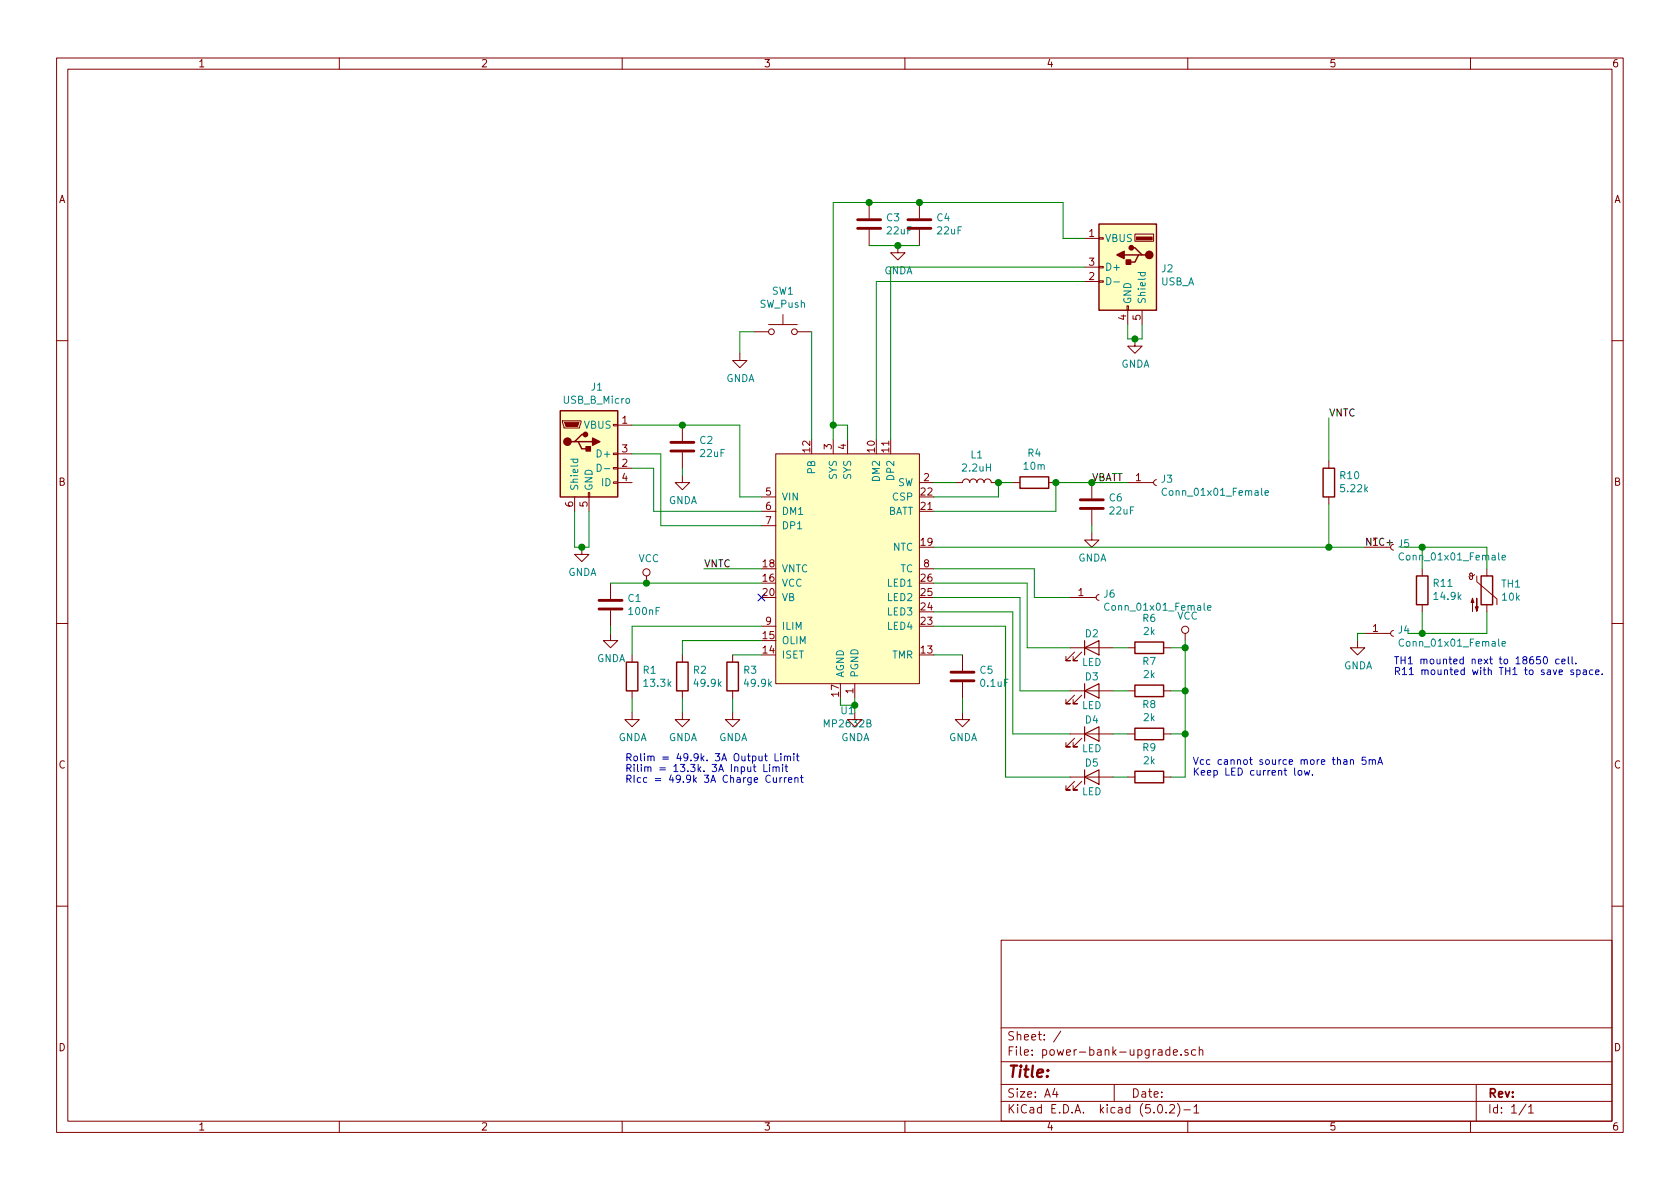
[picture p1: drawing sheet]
EESchema Schematic File Version 4
LIBS:power-bank-upgrade-cache
EELAYER 26 0
EELAYER END
$Descr A4 11693 8268
encoding utf-8
Sheet 1 1
Title ""
Date ""
Rev ""
Comp ""
Comment1 ""
Comment2 ""
Comment3 ""
Comment4 ""
$EndDescr
$Comp
L power-bank:MP2632B U1
U 1 1
P 5900 3950
F 0 "U1" H 5900 2964 50  0000 C CNN
F 1 "MP2632B" H 5900 2873 50  0000 C CNN
F 2 "power-bank:MPS_QFN_26_4x4mm_P0.4mm" H 5750 4000 50  0001 C CNN
F 3 "" H 5750 4000 50  0001 C CNN
	1    5900 3950
	1    0    0    -1  
$EndComp
$Comp
L power:GNDA #PWR01
U 1 1
P 5950 4950
F 0 "#PWR01" H 5950 4700 50  0001 C CNN
F 1 "GNDA" H 5955 4777 50  0000 C CNN
F 2 "" H 5950 4950 50  0001 C CNN
F 3 "" H 5950 4950 50  0001 C CNN
	1    5950 4950
	1    0    0    -1  
$EndComp
Wire Wire Line
	5950 4850 5950 4900
Wire Wire Line
	5850 4850 5850 4900
Wire Wire Line
	5850 4900 5950 4900
Connection ~ 5950 4900
Wire Wire Line
	5950 4900 5950 4950
$Comp
L Device:R R3
U 1 1
P 5100 4700
F 0 "R3" H 5170 4746 50  0000 L CNN
F 1 "49.9k" H 5170 4655 50  0000 L CNN
F 2 "Resistor_SMD:R_0805_2012Metric" V 5030 4700 50  0001 C CNN
F 3 "~" H 5100 4700 50  0001 C CNN
	1    5100 4700
	1    0    0    -1  
$EndComp
$Comp
L Device:R R2
U 1 1
P 4750 4700
F 0 "R2" H 4820 4746 50  0000 L CNN
F 1 "49.9k" H 4820 4655 50  0000 L CNN
F 2 "Resistor_SMD:R_0805_2012Metric" V 4680 4700 50  0001 C CNN
F 3 "~" H 4750 4700 50  0001 C CNN
	1    4750 4700
	1    0    0    -1  
$EndComp
$Comp
L Device:R R1
U 1 1
P 4400 4700
F 0 "R1" H 4470 4746 50  0000 L CNN
F 1 "13.3k" H 4470 4655 50  0000 L CNN
F 2 "Resistor_SMD:R_0805_2012Metric" V 4330 4700 50  0001 C CNN
F 3 "~" H 4400 4700 50  0001 C CNN
	1    4400 4700
	1    0    0    -1  
$EndComp
Wire Wire Line
	5300 4550 5100 4550
Wire Wire Line
	5300 4450 4750 4450
Wire Wire Line
	4750 4450 4750 4550
Wire Wire Line
	5300 4350 4400 4350
Wire Wire Line
	4400 4350 4400 4550
$Comp
L power:GNDA #PWR0101
U 1 1
P 5100 4950
F 0 "#PWR0101" H 5100 4700 50  0001 C CNN
F 1 "GNDA" H 5105 4777 50  0000 C CNN
F 2 "" H 5100 4950 50  0001 C CNN
F 3 "" H 5100 4950 50  0001 C CNN
	1    5100 4950
	1    0    0    -1  
$EndComp
$Comp
L power:GNDA #PWR0102
U 1 1
P 4750 4950
F 0 "#PWR0102" H 4750 4700 50  0001 C CNN
F 1 "GNDA" H 4755 4777 50  0000 C CNN
F 2 "" H 4750 4950 50  0001 C CNN
F 3 "" H 4750 4950 50  0001 C CNN
	1    4750 4950
	1    0    0    -1  
$EndComp
$Comp
L power:GNDA #PWR0103
U 1 1
P 4400 4950
F 0 "#PWR0103" H 4400 4700 50  0001 C CNN
F 1 "GNDA" H 4405 4777 50  0000 C CNN
F 2 "" H 4400 4950 50  0001 C CNN
F 3 "" H 4400 4950 50  0001 C CNN
	1    4400 4950
	1    0    0    -1  
$EndComp
Wire Wire Line
	4400 4850 4400 4950
Wire Wire Line
	4750 4950 4750 4850
Wire Wire Line
	5100 4850 5100 4950
$Comp
L Device:C C5
U 1 1
P 6700 4700
F 0 "C5" H 6815 4746 50  0000 L CNN
F 1 "0.1uF" H 6815 4655 50  0000 L CNN
F 2 "Capacitor_SMD:C_0805_2012Metric" H 6738 4550 50  0001 C CNN
F 3 "~" H 6700 4700 50  0001 C CNN
	1    6700 4700
	1    0    0    -1  
$EndComp
$Comp
L Device:C C1
U 1 1
P 4250 4200
F 0 "C1" H 4365 4246 50  0000 L CNN
F 1 "100nF" H 4365 4155 50  0000 L CNN
F 2 "Capacitor_SMD:C_0805_2012Metric" H 4288 4050 50  0001 C CNN
F 3 "~" H 4250 4200 50  0001 C CNN
	1    4250 4200
	1    0    0    -1  
$EndComp
$Comp
L Connector:USB_B_Micro J1
U 1 1
P 4100 3150
F 0 "J1" H 4155 3617 50  0000 C CNN
F 1 "USB_B_Micro" H 4155 3526 50  0000 C CNN
F 2 "Connector_USB:USB_Micro-B_Molex-105017-0001" H 4250 3100 50  0001 C CNN
F 3 "~" H 4250 3100 50  0001 C CNN
	1    4100 3150
	1    0    0    -1  
$EndComp
$Comp
L Device:C C2
U 1 1
P 4750 3100
F 0 "C2" H 4865 3146 50  0000 L CNN
F 1 "22uF" H 4865 3055 50  0000 L CNN
F 2 "Capacitor_SMD:C_0805_2012Metric" H 4788 2950 50  0001 C CNN
F 3 "~" H 4750 3100 50  0001 C CNN
	1    4750 3100
	1    0    0    -1  
$EndComp
Wire Wire Line
	5300 3450 5150 3450
Wire Wire Line
	5150 3450 5150 2950
Wire Wire Line
	5150 2950 4750 2950
Wire Wire Line
	4400 2950 4750 2950
Connection ~ 4750 2950
Wire Wire Line
	4400 3250 4550 3250
Wire Wire Line
	4550 3250 4550 3550
Wire Wire Line
	4550 3550 5300 3550
Wire Wire Line
	4400 3150 4600 3150
Wire Wire Line
	4600 3150 4600 3650
Wire Wire Line
	4600 3650 5300 3650
$Comp
L power:GNDA #PWR0104
U 1 1
P 4050 3800
F 0 "#PWR0104" H 4050 3550 50  0001 C CNN
F 1 "GNDA" H 4055 3627 50  0000 C CNN
F 2 "" H 4050 3800 50  0001 C CNN
F 3 "" H 4050 3800 50  0001 C CNN
	1    4050 3800
	1    0    0    -1  
$EndComp
Wire Wire Line
	4000 3550 4000 3800
Wire Wire Line
	4000 3800 4050 3800
Wire Wire Line
	4100 3550 4100 3800
Wire Wire Line
	4100 3800 4050 3800
Connection ~ 4050 3800
$Comp
L power:GNDA #PWR0105
U 1 1
P 4750 3300
F 0 "#PWR0105" H 4750 3050 50  0001 C CNN
F 1 "GNDA" H 4755 3127 50  0000 C CNN
F 2 "" H 4750 3300 50  0001 C CNN
F 3 "" H 4750 3300 50  0001 C CNN
	1    4750 3300
	1    0    0    -1  
$EndComp
Wire Wire Line
	4750 3300 4750 3250
Wire Wire Line
	4250 4050 4500 4050
$Comp
L power:GNDA #PWR0106
U 1 1
P 4250 4400
F 0 "#PWR0106" H 4250 4150 50  0001 C CNN
F 1 "GNDA" H 4255 4227 50  0000 C CNN
F 2 "" H 4250 4400 50  0001 C CNN
F 3 "" H 4250 4400 50  0001 C CNN
	1    4250 4400
	1    0    0    -1  
$EndComp
Wire Wire Line
	4250 4350 4250 4400
Wire Wire Line
	6500 4550 6700 4550
$Comp
L power:GNDA #PWR0107
U 1 1
P 6700 4950
F 0 "#PWR0107" H 6700 4700 50  0001 C CNN
F 1 "GNDA" H 6705 4777 50  0000 C CNN
F 2 "" H 6700 4950 50  0001 C CNN
F 3 "" H 6700 4950 50  0001 C CNN
	1    6700 4950
	1    0    0    -1  
$EndComp
Wire Wire Line
	6700 4850 6700 4950
$Comp
L Device:L L1
U 1 1
P 6800 3350
F 0 "L1" V 6990 3350 50  0000 C CNN
F 1 "2.2uH" V 6899 3350 50  0000 C CNN
F 2 "Inductor_SMD:L_Wuerth_MAPI-4020" H 6800 3350 50  0001 C CNN
F 3 "~" H 6800 3350 50  0001 C CNN
	1    6800 3350
	0    -1   -1   0   
$EndComp
Wire Wire Line
	6500 3350 6650 3350
Wire Wire Line
	6500 3450 6950 3450
Wire Wire Line
	6950 3450 6950 3350
$Comp
L Device:R R4
U 1 1
P 7200 3350
F 0 "R4" V 6993 3350 50  0000 C CNN
F 1 "10m" V 7084 3350 50  0000 C CNN
F 2 "Resistor_SMD:R_0805_2012Metric" V 7130 3350 50  0001 C CNN
F 3 "~" H 7200 3350 50  0001 C CNN
	1    7200 3350
	0    1    1    0   
$EndComp
Wire Wire Line
	7050 3350 6950 3350
Connection ~ 6950 3350
Wire Wire Line
	7350 3350 7350 3550
Wire Wire Line
	7350 3550 6500 3550
$Comp
L Device:C C6
U 1 1
P 7600 3500
F 0 "C6" H 7715 3546 50  0000 L CNN
F 1 "22uF" H 7715 3455 50  0000 L CNN
F 2 "Capacitor_SMD:C_0805_2012Metric" H 7638 3350 50  0001 C CNN
F 3 "~" H 7600 3500 50  0001 C CNN
	1    7600 3500
	1    0    0    -1  
$EndComp
Wire Wire Line
	7350 3350 7600 3350
Connection ~ 7350 3350
$Comp
L power:GNDA #PWR0108
U 1 1
P 7600 3700
F 0 "#PWR0108" H 7600 3450 50  0001 C CNN
F 1 "GNDA" H 7605 3527 50  0000 C CNN
F 2 "" H 7600 3700 50  0001 C CNN
F 3 "" H 7600 3700 50  0001 C CNN
	1    7600 3700
	1    0    0    -1  
$EndComp
Wire Wire Line
	7600 3650 7600 3700
$Comp
L Connector:USB_A J2
U 1 1
P 7850 1850
F 0 "J2" H 7620 1841 50  0000 R CNN
F 1 "USB_A" H 7620 1750 50  0000 R CNN
F 2 "power-bank:USB_A_Samtec_USB-A-S-F-B-SM2.kicad_mod" H 8000 1800 50  0001 C CNN
F 3 " ~" H 8000 1800 50  0001 C CNN
	1    7850 1850
	-1   0    0    -1  
$EndComp
$Comp
L power:GNDA #PWR0109
U 1 1
P 7900 2350
F 0 "#PWR0109" H 7900 2100 50  0001 C CNN
F 1 "GNDA" H 7905 2177 50  0000 C CNN
F 2 "" H 7900 2350 50  0001 C CNN
F 3 "" H 7900 2350 50  0001 C CNN
	1    7900 2350
	1    0    0    -1  
$EndComp
Wire Wire Line
	7850 2250 7850 2350
Wire Wire Line
	7850 2350 7900 2350
Wire Wire Line
	7950 2250 7950 2350
Wire Wire Line
	7950 2350 7900 2350
Connection ~ 7900 2350
$Comp
L Device:C C3
U 1 1
P 6050 1550
F 0 "C3" H 6165 1596 50  0000 L CNN
F 1 "22uF" H 6165 1505 50  0000 L CNN
F 2 "Capacitor_SMD:C_0805_2012Metric" H 6088 1400 50  0001 C CNN
F 3 "~" H 6050 1550 50  0001 C CNN
	1    6050 1550
	1    0    0    -1  
$EndComp
$Comp
L Device:C C4
U 1 1
P 6400 1550
F 0 "C4" H 6515 1596 50  0000 L CNN
F 1 "22uF" H 6515 1505 50  0000 L CNN
F 2 "Capacitor_SMD:C_0805_2012Metric" H 6438 1400 50  0001 C CNN
F 3 "~" H 6400 1550 50  0001 C CNN
	1    6400 1550
	1    0    0    -1  
$EndComp
Wire Wire Line
	7550 1650 7400 1650
Wire Wire Line
	7400 1650 7400 1400
Wire Wire Line
	7400 1400 6400 1400
Wire Wire Line
	6050 1400 6400 1400
Connection ~ 6400 1400
Wire Wire Line
	5800 3050 5800 2950
Wire Wire Line
	5800 1400 6050 1400
Connection ~ 6050 1400
$Comp
L power:GNDA #PWR0110
U 1 1
P 6250 1700
F 0 "#PWR0110" H 6250 1450 50  0001 C CNN
F 1 "GNDA" H 6255 1527 50  0000 C CNN
F 2 "" H 6250 1700 50  0001 C CNN
F 3 "" H 6250 1700 50  0001 C CNN
	1    6250 1700
	1    0    0    -1  
$EndComp
Wire Wire Line
	6400 1700 6250 1700
Wire Wire Line
	6050 1700 6250 1700
Connection ~ 6250 1700
$Comp
L Switch:SW_Push SW1
U 1 1
P 5450 2300
F 0 "SW1" H 5450 2585 50  0000 C CNN
F 1 "SW_Push" H 5450 2494 50  0000 C CNN
F 2 "Button_Switch_SMD:Panasonic_EVQPUJ_EVQPUA" H 5450 2500 50  0001 C CNN
F 3 "" H 5450 2500 50  0001 C CNN
	1    5450 2300
	1    0    0    -1  
$EndComp
$Comp
L power:GNDA #PWR0111
U 1 1
P 5150 2450
F 0 "#PWR0111" H 5150 2200 50  0001 C CNN
F 1 "GNDA" H 5155 2277 50  0000 C CNN
F 2 "" H 5150 2450 50  0001 C CNN
F 3 "" H 5150 2450 50  0001 C CNN
	1    5150 2450
	1    0    0    -1  
$EndComp
Wire Wire Line
	5150 2300 5150 2450
Wire Wire Line
	5250 2300 5150 2300
Wire Wire Line
	5650 2300 5650 3050
$Comp
L Device:LED D5
U 1 1
P 7600 5400
F 0 "D5" H 7600 5500 50  0000 C CNN
F 1 "LED" H 7600 5300 50  0000 C CNN
F 2 "power-bank:APA2107" H 7600 5400 50  0001 C CNN
F 3 "~" H 7600 5400 50  0001 C CNN
	1    7600 5400
	1    0    0    -1  
$EndComp
$Comp
L Device:LED D4
U 1 1
P 7600 5100
F 0 "D4" H 7600 5200 50  0000 C CNN
F 1 "LED" H 7600 5000 50  0000 C CNN
F 2 "power-bank:APA2107" H 7600 5100 50  0001 C CNN
F 3 "~" H 7600 5100 50  0001 C CNN
	1    7600 5100
	1    0    0    -1  
$EndComp
$Comp
L Device:LED D3
U 1 1
P 7600 4800
F 0 "D3" H 7600 4900 50  0000 C CNN
F 1 "LED" H 7600 4700 50  0000 C CNN
F 2 "power-bank:APA2107" H 7600 4800 50  0001 C CNN
F 3 "~" H 7600 4800 50  0001 C CNN
	1    7600 4800
	1    0    0    -1  
$EndComp
$Comp
L Device:LED D2
U 1 1
P 7600 4500
F 0 "D2" H 7600 4600 50  0000 C CNN
F 1 "LED" H 7600 4400 50  0000 C CNN
F 2 "power-bank:APA2107" H 7600 4500 50  0001 C CNN
F 3 "~" H 7600 4500 50  0001 C CNN
	1    7600 4500
	1    0    0    -1  
$EndComp
Wire Wire Line
	7450 5400 7000 5400
Wire Wire Line
	7000 5400 7000 4350
Wire Wire Line
	7000 4350 6500 4350
Wire Wire Line
	7450 5100 7050 5100
Wire Wire Line
	7050 5100 7050 4250
Wire Wire Line
	7050 4250 6500 4250
Wire Wire Line
	7450 4800 7100 4800
Wire Wire Line
	7100 4800 7100 4150
Wire Wire Line
	7100 4150 6500 4150
Wire Wire Line
	7450 4500 7150 4500
Wire Wire Line
	7150 4500 7150 4050
Wire Wire Line
	7150 4050 6500 4050
$Comp
L Device:R R6
U 1 1
P 8000 4500
F 0 "R6" V 7793 4500 50  0000 C CNN
F 1 "2k" V 7884 4500 50  0000 C CNN
F 2 "Resistor_SMD:R_0805_2012Metric" V 7930 4500 50  0001 C CNN
F 3 "~" H 8000 4500 50  0001 C CNN
	1    8000 4500
	0    1    1    0   
$EndComp
$Comp
L Device:R R7
U 1 1
P 8000 4800
F 0 "R7" V 7793 4800 50  0000 C CNN
F 1 "2k" V 7884 4800 50  0000 C CNN
F 2 "Resistor_SMD:R_0805_2012Metric" V 7930 4800 50  0001 C CNN
F 3 "~" H 8000 4800 50  0001 C CNN
	1    8000 4800
	0    1    1    0   
$EndComp
$Comp
L Device:R R8
U 1 1
P 8000 5100
F 0 "R8" V 7793 5100 50  0000 C CNN
F 1 "2k" V 7884 5100 50  0000 C CNN
F 2 "Resistor_SMD:R_0805_2012Metric" V 7930 5100 50  0001 C CNN
F 3 "~" H 8000 5100 50  0001 C CNN
	1    8000 5100
	0    1    1    0   
$EndComp
$Comp
L Device:R R9
U 1 1
P 8000 5400
F 0 "R9" V 7793 5400 50  0000 C CNN
F 1 "2k" V 7884 5400 50  0000 C CNN
F 2 "Resistor_SMD:R_0805_2012Metric" V 7930 5400 50  0001 C CNN
F 3 "~" H 8000 5400 50  0001 C CNN
	1    8000 5400
	0    1    1    0   
$EndComp
Wire Wire Line
	7850 4500 7750 4500
Wire Wire Line
	7850 4800 7750 4800
Wire Wire Line
	7850 5100 7750 5100
Wire Wire Line
	7850 5400 7750 5400
$Comp
L power:VCC #PWR0112
U 1 1
P 4500 4050
F 0 "#PWR0112" H 4500 3900 50  0001 C CNN
F 1 "VCC" H 4517 4223 50  0000 C CNN
F 2 "" H 4500 4050 50  0001 C CNN
F 3 "" H 4500 4050 50  0001 C CNN
	1    4500 4050
	1    0    0    -1  
$EndComp
Connection ~ 4500 4050
$Comp
L power:VCC #PWR0113
U 1 1
P 8250 4450
F 0 "#PWR0113" H 8250 4300 50  0001 C CNN
F 1 "VCC" H 8267 4623 50  0000 C CNN
F 2 "" H 8250 4450 50  0001 C CNN
F 3 "" H 8250 4450 50  0001 C CNN
	1    8250 4450
	1    0    0    -1  
$EndComp
Wire Wire Line
	8250 4450 8250 4500
Wire Wire Line
	8150 4500 8250 4500
Wire Wire Line
	8150 4800 8250 4800
Wire Wire Line
	8250 4800 8250 4500
Connection ~ 8250 4500
Wire Wire Line
	8150 5100 8250 5100
Wire Wire Line
	8250 5100 8250 4800
Connection ~ 8250 4800
Wire Wire Line
	8150 5400 8250 5400
Wire Wire Line
	8250 5400 8250 5100
Connection ~ 8250 5100
Wire Wire Line
	7200 4150 7200 3950
Wire Wire Line
	7200 3950 6500 3950
$Comp
L Device:R R10
U 1 1
P 9250 3350
F 0 "R10" H 9180 3304 50  0000 R CNN
F 1 "5.22k" H 9180 3395 50  0000 R CNN
F 2 "Resistor_SMD:R_0805_2012Metric" V 9180 3350 50  0001 C CNN
F 3 "~" H 9250 3350 50  0001 C CNN
	1    9250 3350
	-1   0    0    1   
$EndComp
Wire Wire Line
	5300 3950 4900 3950
Text Label 4900 3950 0    50   ~ 0
VNTC
Wire Wire Line
	9250 3200 9250 2900
Text Label 9250 2900 0    50   ~ 0
VNTC
Wire Wire Line
	9250 3800 9250 3500
Wire Wire Line
	9250 3800 9500 3800
Connection ~ 9250 3800
Text Label 9500 3800 0    50   ~ 0
NTC+
Wire Wire Line
	4500 4050 5300 4050
Text Notes 4350 5450 0    50   ~ 0
Rolim = 49.9k. 3A Output Limit\nRilim = 13.3k. 3A Input Limit\nRIcc = 49.9k 3A Charge Current
NoConn ~ 5300 4150
Text Label 7600 3350 0    50   ~ 0
VBATT
Wire Wire Line
	5900 3050 5900 2950
Wire Wire Line
	5900 2950 5800 2950
Connection ~ 5800 2950
Wire Wire Line
	5800 2950 5800 1400
Wire Wire Line
	6200 3050 6200 1850
Wire Wire Line
	6200 1850 7550 1850
Wire Wire Line
	7550 1950 6100 1950
Wire Wire Line
	6100 1950 6100 3050
$Comp
L Connector:Conn_01x01_Female J3
U 1 1
P 8050 3350
F 0 "J3" H 8077 3376 50  0000 L CNN
F 1 "Conn_01x01_Female" H 8077 3285 50  0000 L CNN
F 2 "Connector_Wire:SolderWirePad_1x01_Drill0.8mm" H 8050 3350 50  0001 C CNN
F 3 "~" H 8050 3350 50  0001 C CNN
	1    8050 3350
	1    0    0    -1  
$EndComp
$Comp
L Connector:Conn_01x01_Female J4
U 1 1
P 9700 4400
F 0 "J4" H 9727 4426 50  0000 L CNN
F 1 "Conn_01x01_Female" H 9727 4335 50  0000 L CNN
F 2 "Connector_Wire:SolderWirePad_1x01_Drill0.8mm" H 9700 4400 50  0001 C CNN
F 3 "~" H 9700 4400 50  0001 C CNN
	1    9700 4400
	1    0    0    -1  
$EndComp
$Comp
L power:GNDA #PWR02
U 1 1
P 9450 4450
F 0 "#PWR02" H 9450 4200 50  0001 C CNN
F 1 "GNDA" H 9455 4277 50  0000 C CNN
F 2 "" H 9450 4450 50  0001 C CNN
F 3 "" H 9450 4450 50  0001 C CNN
	1    9450 4450
	1    0    0    -1  
$EndComp
Wire Wire Line
	6500 3800 9250 3800
$Comp
L Connector:Conn_01x01_Female J5
U 1 1
P 9700 3800
F 0 "J5" H 9727 3826 50  0000 L CNN
F 1 "Conn_01x01_Female" H 9727 3735 50  0000 L CNN
F 2 "Connector_Wire:SolderWirePad_1x01_Drill0.8mm" H 9700 3800 50  0001 C CNN
F 3 "~" H 9700 3800 50  0001 C CNN
	1    9700 3800
	1    0    0    -1  
$EndComp
Wire Wire Line
	9450 4450 9450 4400
Wire Wire Line
	9450 4400 9500 4400
Connection ~ 7600 3350
Wire Wire Line
	7600 3350 7850 3350
Wire Wire Line
	7450 4150 7200 4150
$Comp
L Connector:Conn_01x01_Female J6
U 1 1
P 7650 4150
F 0 "J6" H 7677 4176 50  0000 L CNN
F 1 "Conn_01x01_Female" H 7677 4085 50  0000 L CNN
F 2 "Connector_Wire:SolderWirePad_1x01_Drill0.8mm" H 7650 4150 50  0001 C CNN
F 3 "~" H 7650 4150 50  0001 C CNN
	1    7650 4150
	1    0    0    -1  
$EndComp
$Comp
L Device:R R11
U 1 1
P 9900 4100
F 0 "R11" H 9830 4054 50  0000 R CNN
F 1 "14.9k" H 9830 4145 50  0000 R CNN
F 2 "Resistor_SMD:R_0805_2012Metric" V 9830 4100 50  0001 C CNN
F 3 "~" H 9900 4100 50  0001 C CNN
	1    9900 4100
	-1   0    0    1   
$EndComp
$Comp
L Device:Thermistor_NTC TH1
U 1 1
P 10350 4100
F 0 "TH1" H 10447 4146 50  0000 L CNN
F 1 "10k" H 10447 4055 50  0000 L CNN
F 2 "" H 10350 4150 50  0001 C CNN
F 3 "~" H 10350 4150 50  0001 C CNN
	1    10350 4100
	1    0    0    -1  
$EndComp
Wire Wire Line
	9900 3950 9900 3800
Wire Wire Line
	9900 3800 9750 3800
Wire Wire Line
	10350 3950 10350 3800
Wire Wire Line
	10350 3800 9900 3800
Connection ~ 9900 3800
Wire Wire Line
	9900 4250 9900 4400
Wire Wire Line
	9900 4400 9800 4400
Wire Wire Line
	10350 4250 10350 4400
Wire Wire Line
	10350 4400 9900 4400
Connection ~ 9900 4400
Text Notes 9700 4700 0    50   ~ 0
TH1 mounted next to 18650 cell. \nR11 mounted with TH1 to save space.
Text Notes 8300 5400 0    50   ~ 0
Vcc cannot source more than 5mA\nKeep LED current low.
$EndSCHEMATC
